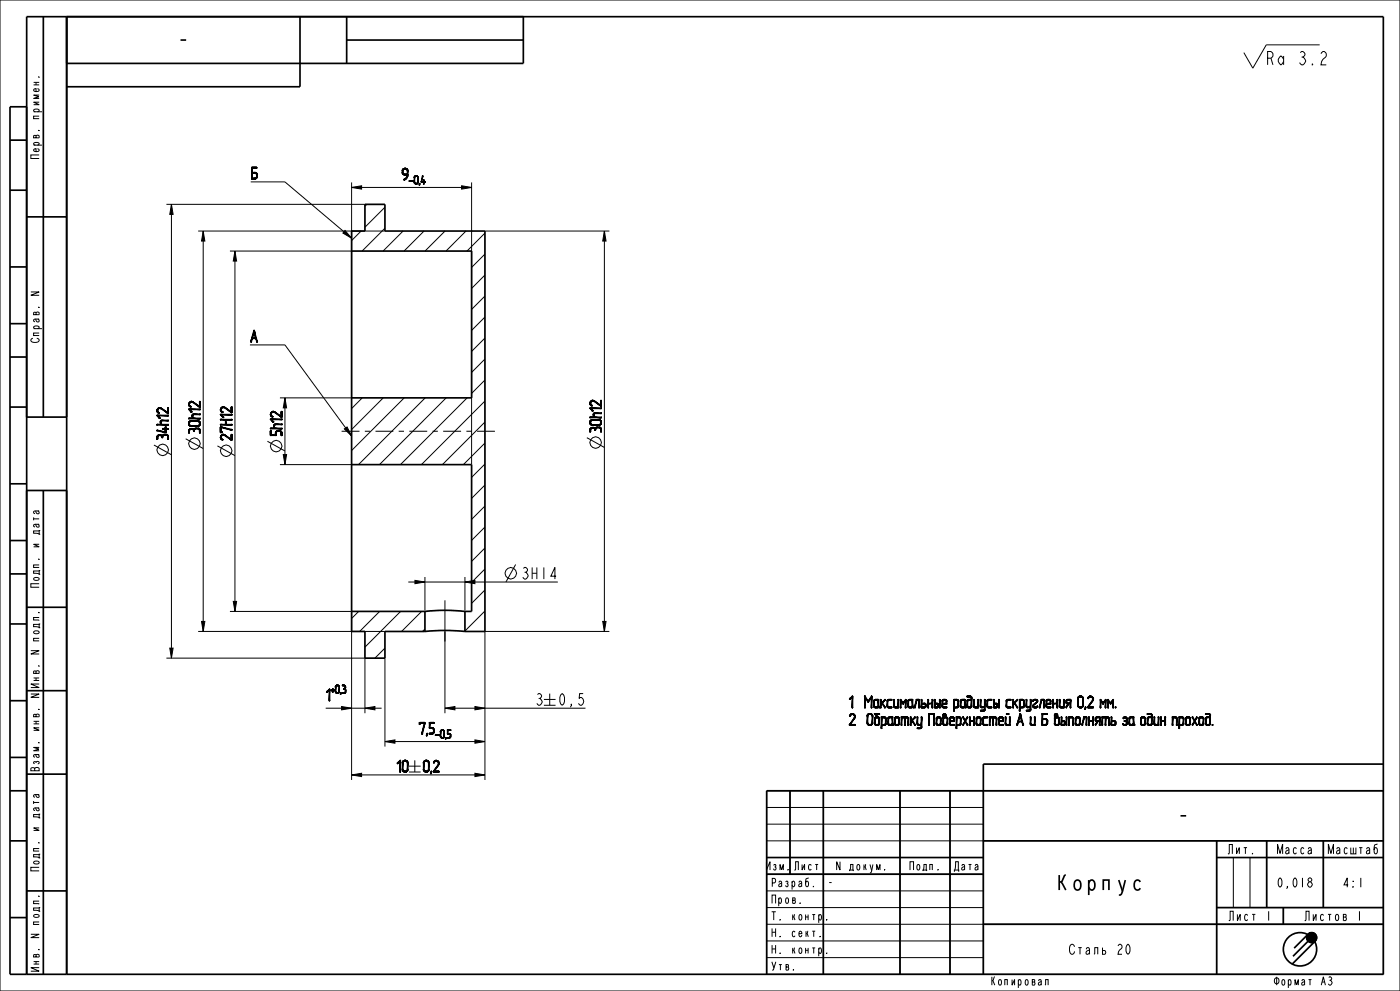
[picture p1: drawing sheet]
<svg xmlns="http://www.w3.org/2000/svg" width="420mm" height="297mm" viewBox="0 0 420 297" stroke-linecap="round" stroke-linejoin="round" font-family="sans-serif">
<g fill="none" stroke="#000" stroke-width=".3">
<path d="M0 0h420v297h-420zM108.3 69.2l-2.8 2.9M110 61.2l-.5 .6M115.5 62.1l-6 6M115.5 68.4l-6.9 6.8M120.9 69.2l-6 6M127.2 69.2l-6 6M133.5 69.2l-6 6M139.8 69.2l-6 6M145.5 69.9l-5.4 5.3M145.5 76.1l-4 4M145.5 82.4l-4 4"/>
<path d="M145.5 88.7l-4 4M145.5 95l-4 4M108.7 119.2l-3.2 3.2M115 119.2l-9.5 9.5M121.3 119.2l-15.8 15.8M127.6 119.2l-20 20M133.8 119.2l-20 20M140.1 119.2l-20 20M145.5 101.3l-4 4M145.5 107.6l-4 4M145.5 113.9l-4 4M145.5 120.2l-19.1 19"/>
<path d="M145.5 126.5l-12.8 12.7M145.5 132.8l-6.5 6.4M145.5 139.1l-4 4M145.5 145.4l-4 4M145.5 151.7l-4 4M145.5 157.9l-4 4M145.5 164.2l-4 4M145.5 170.5l-4 4M145.5 176.8l-4 4M107.6 183.2l-2.1 2.2M113.9 183.2l-6 6M115.5 194.2l-3 3"/>
<path d="M120.2 183.2l-10.7 10.7M126.5 183.2l-6 6M127.5 188.5l-.7 .7M145.5 183.1l-6 6M230 237h185v55h-185zM237 237v25M247 237v55M270 237v55M285 237v55M295 237v55M230 242h65M230 247h65"/>
<path d="M230 252h185M230 257h65M365 257h50M365 252v40M370 257v15M375 257v15M380 252v20M397 252v20M230 262h65M230 267h65M230 272h65M230 277h185"/>
<path d="M365 272h50M385 272v5M392.4 280l2-.2zM392.4 280l2-.2 .2 .2zM392.4 280h2.2l-2.3 .1zM392.4 279.9h2.2M392.6 279.8l1.6-.1zM392.6 279.8h1.8zM392.8 279.7l1.2-.1zM392.8 279.7h1.4zM393 279.6l.8-.1zM393 279.6h1z"/>
<path d="M393.2 279.5h.4zM393.2 279.5h.6zM230 282h65M230 287h65M392 281l3-.2v.2zM392 281h3l-3 .2zM392 280.9h3M392 281.1h3M392 281.2l3-.2v.2zM392 281.2h3l-2.9 .2zM392 281.3h3M392 280.7l2.9-.1 .1 .2z"/>
<path d="M392 280.7l3 .1-3 .2zM392 280.6l3 .1M392.1 281.4l2.9-.2-.1 .2zM392.1 281.4h2.8l-2.8 .2zM392.1 281.5h2.8M392.1 280.5l2.7-.2 .1 .3zM392.1 280.5l2.8 .1-2.9 .1zM392.1 280.4l2.8 .1M392.1 281.6l2.8-.2-.1 .3zM392.1 281.6l2.7 .1-2.6 .1zM392.1 281.7h2.7M392.2 280.3l2.5-.1 .1 .1z"/>
<path d="M392.2 280.3h2.6l-2.7 .2zM392.2 280.2h2.5M392.2 280.2h2.6M392.2 281.8l2.6-.1-.1 .1zM392.2 281.8h2.5l-2.3 .2zM392.2 281.8h2.6M392.2 281.9h2.5M392.3 280.1l2.3-.1 .1 .2zM392.3 280.1l2.4 .1-2.5 .1zM392.3 280l2.4 .1M392.4 282l2.3-.2-.1 .2zM392.4 282h2.2l-2 .2z"/>
<path d="M392.4 282.1h2.2M392.6 282.2l2-.2zM392.6 282.2h1.8zM392.7 282.3l1.7-.1zM392.7 282.3h1.5zM392.9 282.4l1.3-.1zM392.9 282.4h1.1zM393.2 282.5l.8-.1zM393.2 282.5h.6zM393.4 282.5h.4z"/>
</g>
<g fill="none" stroke="#000" stroke-width=".51">
<path d="M13 5v120M20 5v287M90 5v21h-70M104 12h53M104 5v14M157 5v14h-137M8 32h-5v260h412v-287h-407v287M3 57h5M3 42h5M8 65h12M105.5 75.2h36v44h-36M3 97h5"/>
<path d="M3 80h5M3 107h5M3 122h5M8 125h12M105.5 139.2h36v44h-2M3 145h5M8 147h12M13 147v145M3 172h5M3 162h5M3 187h5M8 182h12"/>
<path d="M105.5 183.2h22M127.5 189.2a60 60 0 0 1 12 0M127.5 183.2a54 54 0 0 1 12 0M127.5 189.2h-12v8h-6v-8h-4v-120h4v-8h6v8h30v120h-6M127.5 183.2v6M139.5 183.2v6M3 210h5M8 207h12M3 237h5M3 227h5M8 232h12M237 237v25"/>
<path d="M247 237v55M270 237v55M285 237v55M415 237h-185v55M415 229h-120v63M3 252h5M230 257h65M295 252h120M365 257h50M365 252v40M380 252v20M397 252v20"/>
<path d="M3 275h5M8 267h12M230 262h65M295 277h120M365 272h50M385 272v5M392.3 280.1l-4.1 4.1M392.4 282.1l-4.5 4.5M394.4 282.2l-6.7 6.7"/>
<circle cx="390" cy="284.5" r="5"/>
<circle cx="393.5" cy="281" r="1.5"/>
</g>
<g fill="#000">
<path d="M392.6 279.8l1.6-.1zM392.8 279.7l1.2-.1zM393 279.6l.8-.1zM393.2 279.5h.4zM393.2 279.5h.6zM393 279.6h1zM392.8 279.7h1.4zM392.6 279.8h1.8zM392.6 282.2h1.8zM392.7 282.3h1.5zM392.9 282.4h1.1zM393.2 282.5h.6z"/>
<path d="M393.4 282.5h.4zM393.2 282.5l.8-.1zM392.9 282.4l1.3-.1zM392.7 282.3l1.7-.1z"/>
</g>
<!-- layer: 1__AXES -->
<path d="M102.5 129.2h5.4M109.4 129.2h1.6M112.6 129.2h5.4M119.6 129.2h1.6M122.8 129.2h5.4M129.8 129.2h1.6M133 129.2h5.3M139.9 129.2h1.6M143.1 129.2h5.4M133.5 179.9v12.3" fill="none" stroke="#000" stroke-width=".3"/>
<!-- layer: 3__DETAIL -->
<g fill="none" stroke="#000" stroke-width=".3">
<path d="M395.9 13.4h-16l-4.1 7-2.6-4.6M396.3 16.1l.6-.7h.4l.6 .7a1.55 1.55 0 0 1-1 1.7l-.4 .6-.2 1h1.6M11.5 23.1l.2-.1zM11.7 46.4h-2.5v1.1h2.5M75.2 54.5h10.3l20 16.9M103.5 69.1l2 2.3-2.6-1.6zM75 103.4h10.5l20 27.3M103.3 128.6l.8-.6 1.4 2.7zM10.6 153.1a.69 .69 0 0 0 .4 .7 .69 .69 0 0 0 .7 0l-.4-.7M11.7 153.1l-1.5 .2-.1 .4 .4 .2M11.7 174.9h-2.5v1.1h2.5M11.5 183.6l.2-.1z"/>
<path d="M9.2 208h2.5l-2.5 1h2.5M11.7 205h-2.5l2.5 1.1h-2.5M10.4 230.4l.5-.4 .5 .1 .3 .3v.6h-2.5l.2-.8h.9l.1 .8M10.6 238.1a.69 .69 0 0 0 .4 .7 .69 .69 0 0 0 .7 0l-.4-.7M11.7 238.1l-1.5 .2-.1 .4 .4 .2M11.7 259.9h-2.5v1.1h2.5M11.5 268.6l.2-.1zM243.7 279.1h.9M244 265.5l.1 .3zM244.1 279.1v1.7M245.6 274.6l.3-.5a.95 .95 0 0 1 .1 1.7l-.4-.6M245.6 274.1v2.5"/>
<path d="M248 275.5l.1 .3zM11.7 290h-2.5l2.5 1.1h-2.5M238 290.5l.1 .3zM245.6 284.6l.3-.5a.95 .95 0 0 1 .1 1.7l-.4-.6M246 280.5l.1 .3zM248 285.5l.1 .3z"/>
</g>
<path d="M103.5 69.1l2 2.3-2.6-1.6zM103.3 128.6l.8-.6 1.4 2.7z" fill="#000"/>
<!-- layer: 3__DIM -->
<g fill="none" stroke="#000" stroke-width=".3">
<path d="M105.5 56.2l3-.5v1zM105.5 54.7v64.5h-21.5M105.5 56.2h36M138.5 55.7l3 .5-3 .5zM141.5 54.7v84.5M49.9 61.2h59.6M51.4 61.2l.5 3h-1zM51.4 61.2v136M59.5 69.2h56M61 69.2l.5 3h-1zM61 69.2v120M69 75.2h36.5"/>
<path d="M70.5 75.2l.5 3h-1zM70.5 75.2v108M145.5 69.2h37.3M181.3 69.2l.5 3h-1zM181.3 69.2v120M85.5 119.2l.5 3h-1zM85.5 119.2v20M46.2 133.4l5.2 2.9M55.7 131.5l5.3 2.9M65.2 133.6l5.3 2.9M80.2 132.2l5.3 3M84 139.2h21.5"/>
<path d="M85 136.2h1l-.5 3zM176.1 131.2l5.2 2.9M122.5 174.4h44.8M124.5 173.9l3 .5-3 .5zM127.5 172.9v10M139.5 174.4l3-.5v1zM139.5 172.9v10M154.7 169.2l-2.9 5.2M49.9 197.2h59.6v16.5M50.9 194.2h1l-.5 3zM59.5 189.2h56M60.5 186.2h1l-.5 3z"/>
<path d="M69 183.2h36.5v50.5M70 180.2h1l-.5 3zM115.5 197.2v26.5M133.5 189.2v24.5M180.8 186.2h1l-.5 3zM182.8 189.2h-37.3v44.5M97.7 212.2h16.8M102.5 211.7l3 .5-3 .5zM109.5 212.2l3-.5v1zM133.5 212.2l3-.5v1zM133.5 212.2h42.2M142.5 211.7l3 .5-3 .5z"/>
<path d="M163.2 209.6h3.5M163.2 211.4h3.5M164.9 207.9v3.5M175 207.9h-1.1l-.2 1.4 .4-.3a1.17 1.17 0 0 1 1 1.2 1.17 1.17 0 0 1-1 1.2l-.5-.6M105.5 232.2l3-.5v1zM105.5 232.2h40M115.5 222.2l3-.5v1zM115.5 222.2h30M122.7 229.6h3.5M122.7 231.4h3.5M124.4 227.9v3.5M142.5 221.7l3 .5-3 .5z"/>
<path d="M142.5 231.7l3 .5-3 .5z"/>
<circle cx="48.8" cy="134.9" r="1.72"/>
<circle cx="58.3" cy="133" r="1.72"/>
<circle cx="67.9" cy="135.1" r="1.72"/>
<circle cx="82.9" cy="133.7" r="1.72"/>
<circle cx="178.7" cy="132.7" r="1.72"/>
<circle cx="153.2" cy="171.8" r="1.72"/>
</g>
<g fill="#000">
<path d="M105.5 56.2l3-.5v1zM138.5 55.7l3 .5-3 .5zM51.4 61.2l.5 3h-1zM61 69.2l.5 3h-1zM70.5 75.2l.5 3h-1zM181.3 69.2l.5 3h-1zM85.5 119.2l.5 3h-1zM85 136.2h1l-.5 3zM124.5 173.9l3 .5-3 .5zM139.5 174.4l3-.5v1zM50.9 194.2h1l-.5 3zM60.5 186.2h1l-.5 3z"/>
<path d="M70 180.2h1l-.5 3zM180.8 186.2h1l-.5 3zM102.5 211.7l3 .5-3 .5zM109.5 212.2l3-.5v1zM133.5 212.2l3-.5v1zM142.5 211.7l3 .5-3 .5zM105.5 232.2l3-.5v1zM115.5 222.2l3-.5v1zM142.5 221.7l3 .5-3 .5zM142.5 231.7l3 .5-3 .5z"/>
</g>
<g font-size="5.8">
<text x="56.6" y="9.8" transform="rotate(-180 56.6 9.8)">-</text>
<text x="353.4" y="246.8">-</text>
<text x="317.5" y="266.8">Корпус</text>
</g>
<text font-size="5.2" x="379.5" y="19.4">Ra 3.2</text>
<g font-size="5.1">
<text x="75.2" y="53.6">Б</text>
<text x="120.4" y="53.9">9</text>
<text x="75" y="102.5">А</text>
<text x="50.6" y="131.9" transform="rotate(-90 50.6 131.9)">34h12</text>
<text x="60.1" y="130" transform="rotate(-90 60.1 130)">30h12</text>
<text x="84.6" y="130.8" transform="rotate(-90 84.6 130.8)">5h12</text>
<text x="180.4" y="129.7" transform="rotate(-90 180.4 129.7)">30h12</text>
<text x="69.6" y="132.2" transform="rotate(-90 69.6 132.2)">27H12</text>
<text x="97.7" y="210">1</text>
<text x="254.6" y="212.1">1 Максимальные радиусы скругления 0,2 мм.</text>
<text x="125.5" y="220">7,5</text>
<text x="254.6" y="217.4">2 Обраотку Поверхностей А и Б выполнять за один проход.</text>
<text x="118.9" y="231.4">10</text>
<text x="126.8" y="231.4">0,2</text>
</g>
<g font-size="4.6">
<text x="156.1" y="173.6">3H14</text>
<text x="160.4" y="211.4">3</text>
<text x="167.3" y="211.4">0,5</text>
</g>
<text font-size="3.9" x="321.9" y="286">Сталь 20</text>
<g font-size="3.6">
<text x="122.7" y="55.1">-0,4</text>
<text x="99.2" y="207.8">+0,3</text>
<text x="130.5" y="221.2">-0,5</text>
<text x="368.8" y="255.9">Лит.</text>
<text x="383.1" y="255.9">Масса</text>
<text x="398.2" y="255.9">Масштаб</text>
<text x="383.9" y="265.9">0,018</text>
<text x="403.5" y="265.9">4:1</text>
<text x="369.3" y="275.9">Лист 1</text>
<text x="392.3" y="275.9">Листов 1</text>
</g>
<g font-size="3.3">
<text x="11.7" y="46" transform="rotate(-90 11.7 46)">Перв. примен.</text>
<text x="11.7" y="101.7" transform="rotate(-90 11.7 101.7)">Справ. N</text>
<text x="11.7" y="174" transform="rotate(-90 11.7 174)">Подп. и дата</text>
<text x="11.7" y="204.1" transform="rotate(-90 11.7 204.1)">Инв. N подл.</text>
<text x="11.7" y="229" transform="rotate(-90 11.7 229)">Взам. инв. N</text>
<text x="11.7" y="259" transform="rotate(-90 11.7 259)">Подп. и дата</text>
<text x="229.9" y="260.8">Изм.</text>
<text x="238.3" y="260.8">Лист</text>
<text x="251.8" y="260.8">N докум.</text>
<text x="273.1" y="260.8">Подп.</text>
<text x="286.4" y="260.8">Дата</text>
<text x="231.1" y="265.8">Разраб.</text>
<text x="248.1" y="265.8">-</text>
<text x="231.1" y="270.8">Пров.</text>
<text x="231.1" y="275.8">Т. контр.</text>
<text x="231.1" y="280.8">Н. сект.</text>
<text x="231.1" y="285.8">Н. контр.</text>
<text x="11.7" y="289.1" transform="rotate(-90 11.7 289.1)">Инв. N подл.</text>
<text x="231.1" y="290.8">Утв.</text>
<text x="297" y="295.3">Копировал</text>
<text x="382" y="295.3">Формат А3</text>
</g>
</svg>
